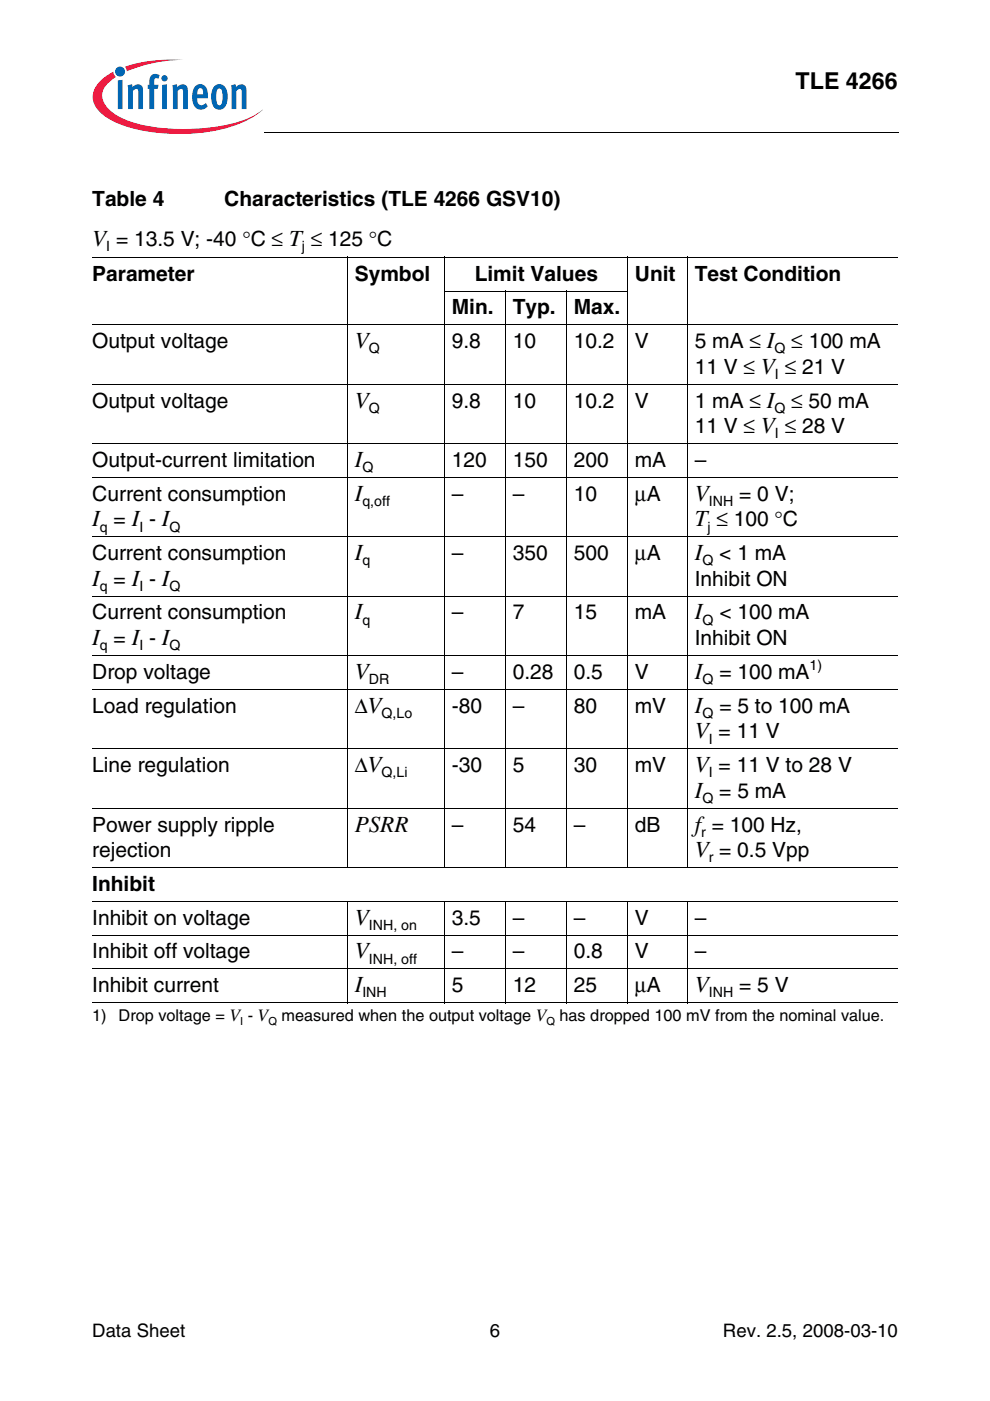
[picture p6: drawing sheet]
<svg xmlns="http://www.w3.org/2000/svg" width="210mm" height="297mm" viewBox="0 0 210 297" stroke-linecap="round" stroke-linejoin="round" font-family="sans-serif">
<circle cx="25.5" cy="15.2" r="1.06" fill="#0166b3"/>
<g fill="#ed1a40">
<path d="M26.5 14.2l.7-.3a31.7 31.7 0 0 1 11.7-1.2 31 31 0 0 0-11.4 2.2l-.6 .2z"/>
<path d="M21 17.4l1.3-1.2 1.7-1 .2 .6 .4 .5a4.8 4.8 0 0 0-2.9 4.1 6.1 6.1 0 0 0 3.7 4.4 31.1 31.1 0 0 0 15.1 2.5 30.9 30.9 0 0 0 13.6-2.9l1.5-1.2a19.2 19.2 0 0 1-10 4.5 41 41 0 0 1-19.9-1.3 9.9 9.9 0 0 1-5.6-4.2 4.2 4.2 0 0 1 .9-4.8z"/>
</g>
<g fill="#0166b3">
<path d="M25 17.1l1-.2v6.2h-1z"/>
<path d="M27 18.1l1-.2 .1 .6a1.19 1.19 0 0 1 1.4-.6 1.19 1.19 0 0 1 .8 1.3v3.9h-1v-4a.4 .4 0 0 0-.6-.2l-.5 .4v3.8h-1z"/>
<path d="M32.1 15.9l.8-.2 .7 .1 .2 .1-.2 .8-.2-.1a.46 .46 0 0 0-.7 .3v1.1h.9l-.2 .9h-.7v4.2h-1v-4.2h-.4v-.9h.4v-.7a1.72 1.72 0 0 1 .4-1.4z"/>
<path d="M36.5 18.1l1-.2 .1 .6a1.19 1.19 0 0 1 1.4-.6 1.19 1.19 0 0 1 .8 1.3v3.9h-1v-4a.4 .4 0 0 0-.6-.2l-.5 .4v3.8h-1z"/>
<path d="M49 18.1l.9-.2 .1 .6a1.19 1.19 0 0 1 1.5-.6 1.19 1.19 0 0 1 .8 1.3v3.9h-1l-.1-4a.4 .4 0 0 0-.6-.2l-.5 .4v3.8h-1z"/>
<path d="M34.2 16.6a.66 .66 0 0 1 1.3 0 .66 .66 0 0 1-1.3 0zM34.4 18l1-.1v5.2h-1z"/>
<path d="M41.5 18.2a1.55 1.55 0 0 1 1.7-.2 1.55 1.55 0 0 1 .8 1.5l.1 1.3h-2.3a1.06 1.06 0 0 0 .3 1.1 1.06 1.06 0 0 0 1.1 .3l.4-.4 .4 .8a1.83 1.83 0 0 1-2.1 .5 1.83 1.83 0 0 1-1.1-1.9v-1.6l.2-.8zM42 18.9l-.2 1.1h1.3l-.1-.7a.56 .56 0 0 0-.3-.6 .56 .56 0 0 0-.7 .2z"/>
<path d="M45.6 18.2a1.68 1.68 0 0 1 1.8-.1 1.68 1.68 0 0 1 .8 1.6l.1 1.4a1.9 1.9 0 0 1-2.3 2.1 2.85 2.85 0 0 1-1.2-3.2 2.71 2.71 0 0 1 .8-1.8zM46.2 18.9a4.2 4.2 0 0 0 0 3.3l.3 .1a1.49 1.49 0 0 0 .7-1.8v-.4a1.15 1.15 0 0 0-.7-1.3z"/>
</g>
<path d="M19.6 30.2h45.9v4.8h-45.9z" fill="#fff"/>
<path d="M56.1 28v.2z" fill="#000"/>
<g fill="none" stroke="#000" stroke-width=".21">
<path d="M56.1 28.1h134.5M19.6 54.6h170.8M73.7 54.5v129.5M94.3 54.5v129.5M133.1 54.5v129.5M145.8 54.5v129.5M19.6 68.9h170.8M94.2 61.7h39M107.2 61.6v122.4M120.2 61.6v122.4M19.6 81.5h170.8M19.6 94.1h170.8"/>
<path d="M19.6 101.2h170.8M19.6 113.8h170.8M19.6 126.4h170.8M19.6 139h170.8M19.6 146.2h170.8M19.6 158.8h170.8M19.6 171.4h170.8M19.6 183.9h170.8M19.6 191.1h170.8M19.6 198.3h170.8M73.7 191v21.7M94.3 191v21.7"/>
<path d="M107.2 191v21.7M120.2 191v21.7M133.1 191v21.7M145.8 191v21.7M19.6 205.4h170.8M19.6 212.6h170.8"/>
</g>
<g font-size="4.9">
<text x="168.7" y="18.8">TLE 4266</text>
<text x="19.6" y="52.1">V = 13.5 V; -40 °C ≤ T ≤ 125 °C</text>
<text x="75.2" y="73.8">V</text>
<text x="75.2" y="86.4">V</text>
<text x="75.2" y="99">I</text>
<text x="75.2" y="106.2">I</text>
<text x="147.3" y="106.2">V</text>
<text x="19.6" y="111.6">I = I - I</text>
<text x="147.3" y="111.6">T ≤ 100 °C</text>
<text x="75.2" y="118.7">I</text>
<text x="147.3" y="118.7">I</text>
<text x="19.6" y="124.2">I = I - I</text>
<text x="75.2" y="131.3">I</text>
<text x="147.3" y="131.3">I</text>
<text x="19.6" y="136.8">I = I - I</text>
<text x="75.2" y="143.9">V</text>
<text x="147.3" y="143.9">I</text>
<text x="147.3" y="151.1">I</text>
<text x="147.3" y="156.5">V = 11 V</text>
<text x="147.3" y="163.7">V = 11 V to 28 V</text>
<text x="147.3" y="169.1">I</text>
<text x="75.2" y="176.3">PSRR</text>
<text x="147.3" y="176.3">f = 100 Hz,</text>
<text x="147.3" y="181.7">V = 0.5 Vpp</text>
<text x="75.2" y="196">V</text>
<text x="75.2" y="203.2">V</text>
<text x="75.2" y="210.4">I</text>
<text x="147.3" y="210.4">V</text>
</g>
<g font-size="4.4">
<text x="19.6" y="43.7">Table 4</text>
<text x="47.6" y="43.7">Characteristics (TLE 4266 GSV10)</text>
<text x="19.6" y="59.5">Parameter</text>
<text x="75.2" y="59.5">Symbol</text>
<text x="100.6" y="59.5">Limit Values</text>
<text x="134.6" y="59.5">Unit</text>
<text x="147.3" y="59.5">Test Condition</text>
<text x="95.8" y="66.6">Min.</text>
<text x="108.7" y="66.6">Typ.</text>
<text x="121.6" y="66.6">Max.</text>
<text x="19.6" y="73.8">Output voltage</text>
<text x="95.8" y="73.8">9.8</text>
<text x="108.7" y="73.8">10</text>
<text x="121.6" y="73.8">10.2</text>
<text x="134.6" y="73.8">V</text>
<text x="147.3" y="73.8">5 mA ≤ I</text>
<text x="167.8" y="73.8">≤ 100 mA</text>
<text x="147.3" y="79.2">11 V ≤ V ≤ 21 V</text>
<text x="19.6" y="86.4">Output voltage</text>
<text x="95.8" y="86.4">9.8</text>
<text x="108.7" y="86.4">10</text>
<text x="121.6" y="86.4">10.2</text>
<text x="134.6" y="86.4">V</text>
<text x="147.3" y="86.4">1 mA ≤ I</text>
<text x="167.8" y="86.4">≤ 50 mA</text>
<text x="147.3" y="91.8">11 V ≤ V ≤ 28 V</text>
<text x="19.6" y="99">Output-current limitation</text>
<text x="95.8" y="99">120</text>
<text x="108.7" y="99">150</text>
<text x="121.7" y="99">200</text>
<text x="134.6" y="99">mA</text>
<text x="147.3" y="99">–</text>
<text x="19.6" y="106.2">Current consumption</text>
<text x="95.8" y="106.2">–</text>
<text x="108.7" y="106.2">–</text>
<text x="121.6" y="106.2">10</text>
<text x="134.6" y="106.2">µA</text>
<text x="156.7" y="106.2">= 0 V;</text>
<text x="19.6" y="118.7">Current consumption</text>
<text x="95.8" y="118.7">–</text>
<text x="108.7" y="118.7">350</text>
<text x="121.7" y="118.7">500</text>
<text x="134.6" y="118.7">µA</text>
<text x="152.5" y="118.7">&lt; 1 mA</text>
<text x="147.3" y="124.2">Inhibit ON</text>
<text x="19.6" y="131.3">Current consumption</text>
<text x="95.8" y="131.3">–</text>
<text x="108.7" y="131.3">7</text>
<text x="121.6" y="131.3">15</text>
<text x="134.6" y="131.3">mA</text>
<text x="152.5" y="131.3">&lt; 100 mA</text>
<text x="147.3" y="136.8">Inhibit ON</text>
<text x="19.6" y="143.9">Drop voltage</text>
<text x="95.8" y="143.9">–</text>
<text x="108.7" y="143.9">0.28</text>
<text x="121.6" y="143.9">0.5</text>
<text x="134.6" y="143.9">V</text>
<text x="152.5" y="143.9">= 100 mA</text>
<text x="19.6" y="151.1">Load regulation</text>
<text x="75.2" y="151.1">∆V</text>
<text x="95.8" y="151.1">-80</text>
<text x="108.7" y="151.1">–</text>
<text x="121.6" y="151.1">80</text>
<text x="134.6" y="151.1">mV</text>
<text x="152.5" y="151.1">= 5 to 100 mA</text>
<text x="19.6" y="163.7">Line regulation</text>
<text x="75.2" y="163.7">∆V</text>
<text x="95.8" y="163.7">-30</text>
<text x="108.7" y="163.7">5</text>
<text x="121.6" y="163.7">30</text>
<text x="134.6" y="163.7">mV</text>
<text x="152.5" y="169.1">= 5 mA</text>
<text x="19.6" y="176.3">Power supply ripple</text>
<text x="95.8" y="176.3">–</text>
<text x="108.7" y="176.3">54</text>
<text x="121.6" y="176.3">–</text>
<text x="134.6" y="176.3">dB</text>
<text x="19.6" y="181.7">rejection</text>
<text x="19.6" y="188.9">Inhibit</text>
<text x="19.6" y="196">Inhibit on voltage</text>
<text x="95.8" y="196">3.5</text>
<text x="108.7" y="196">–</text>
<text x="121.6" y="196">–</text>
<text x="134.6" y="196">V</text>
<text x="147.3" y="196">–</text>
<text x="19.6" y="203.2">Inhibit off voltage</text>
<text x="95.8" y="203.2">–</text>
<text x="108.7" y="203.2">–</text>
<text x="121.6" y="203.2">0.8</text>
<text x="134.6" y="203.2">V</text>
<text x="147.3" y="203.2">–</text>
<text x="19.6" y="210.4">Inhibit current</text>
<text x="95.8" y="210.4">5</text>
<text x="108.7" y="210.4">12</text>
<text x="121.6" y="210.4">25</text>
<text x="134.6" y="210.4">µA</text>
<text x="156.7" y="210.4">= 5 V</text>
</g>
<g font-size="3.9">
<text x="19.6" y="283.5">Data Sheet</text>
<text x="103.9" y="283.5">6</text>
<text x="153.3" y="283.5">Rev. 2.5, 2008-03-10</text>
</g>
<g font-size="3.5">
<text x="19.6" y="216.5">1)</text>
<text x="25.1" y="216.5">Drop voltage = V - V</text>
<text x="59.7" y="216.5">measured when the output voltage V</text>
<text x="118.6" y="216.5">has dropped 100 mV from the nominal value.</text>
</g>
<g font-size="3">
<text x="22.5" y="53.2">I</text>
<text x="64" y="53.2">j</text>
<text x="78.2" y="74.9">Q</text>
<text x="164.2" y="74.9">Q</text>
<text x="164.3" y="80.3">I</text>
<text x="78.2" y="87.5">Q</text>
<text x="164.2" y="87.5">Q</text>
<text x="164.3" y="92.9">I</text>
<text x="76.8" y="100.1">Q</text>
<text x="76.8" y="107.3">q,off</text>
<text x="150.3" y="107.3">INH</text>
<text x="21.2" y="112.7">q</text>
<text x="29.5" y="112.7">I</text>
<text x="36" y="112.7">Q</text>
<text x="150" y="112.7">j</text>
<text x="76.8" y="119.9">q</text>
<text x="148.9" y="119.9">Q</text>
<text x="21.2" y="125.3">q</text>
<text x="29.5" y="125.3">I</text>
<text x="36" y="125.3">Q</text>
<text x="21.2" y="137.9">q</text>
<text x="29.5" y="137.9">I</text>
<text x="36" y="137.9">Q</text>
<text x="76.8" y="132.5">q</text>
<text x="148.9" y="132.5">Q</text>
<text x="171.6" y="142.2">1)</text>
<text x="78.2" y="145.1">DR</text>
<text x="148.9" y="145.1">Q</text>
<text x="80.9" y="152.2">Q,Lo</text>
<text x="148.9" y="152.2">Q</text>
<text x="150.3" y="157.6">I</text>
<text x="80.9" y="164.8">Q,Li</text>
<text x="150.3" y="164.8">I</text>
<text x="148.9" y="170.2">Q</text>
<text x="148.7" y="177.4">r</text>
<text x="150.3" y="182.8">r</text>
<text x="78.2" y="197.2">INH, on</text>
<text x="78.2" y="204.3">INH, off</text>
<text x="76.8" y="211.5">INH</text>
<text x="150.3" y="211.5">INH</text>
</g>
<g font-size="2.3">
<text x="50.9" y="217.4">I</text>
<text x="56.9" y="217.4">Q</text>
<text x="115.8" y="217.4">Q</text>
</g>
</svg>
